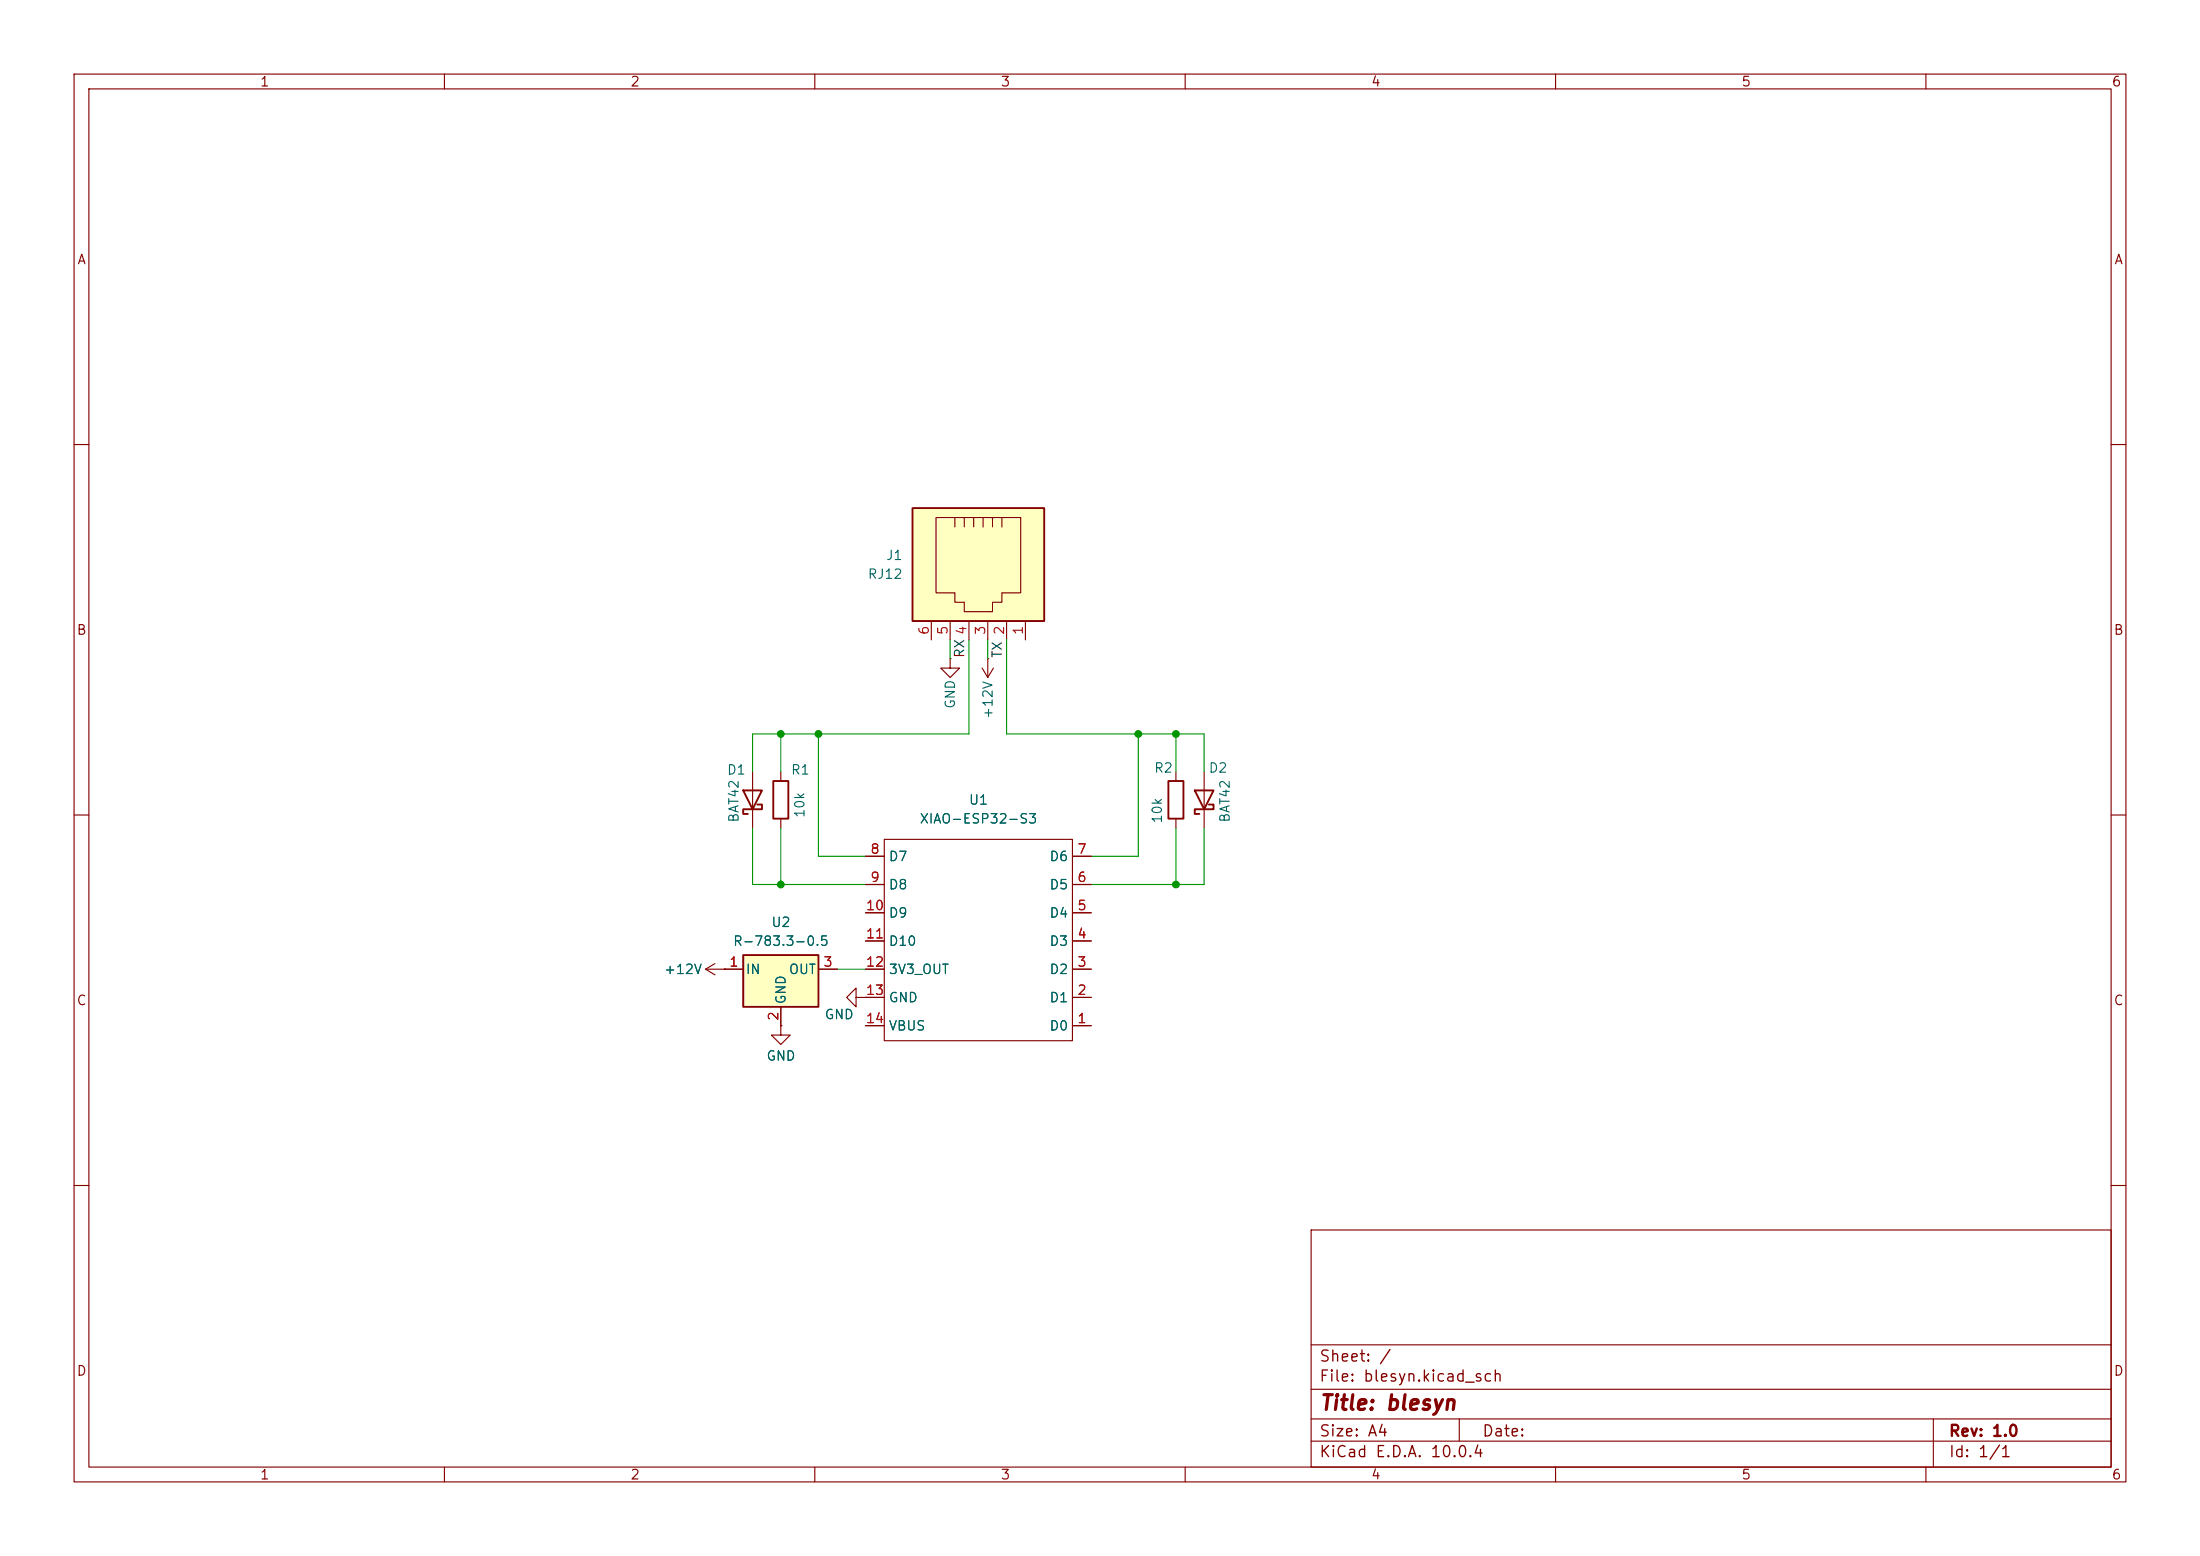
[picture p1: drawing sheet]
(kicad_sch
 (version 20260306)
 (generator "eeschema")
 (generator_version "10.0")
 (paper "A4")
 (title_block
  (title "blesyn")
  (rev "1.0"))
 (lib_symbols
  (symbol "Connector:RJ12"
   (pin_names
    (offset 1.016)) (exclude_from_sim no) (in_bom yes) (on_board yes)
   (in_pos_files yes)
   (duplicate_pin_numbers_are_jumpers no)
   (property "Reference" "J" (at -5.08 11.43 0) (show_name no) (do_not_autoplace no) (effects (font (size 1.27 1.27)) (justify right)))
   (property "Value" "RJ12" (at 2.54 11.43 0) (show_name no) (do_not_autoplace no) (effects (font (size 1.27 1.27)) (justify left)))
   (property "Footprint" "" (at 0 0.635 90) (show_name no) (do_not_autoplace no) (hide yes) (effects (font (size 1.27 1.27))))
   (property "Datasheet" "" (at 0 0.635 90) (show_name no) (do_not_autoplace no) (hide yes) (effects (font (size 1.27 1.27))))
   (property "Description" "RJ connector, 6P6C (6 positions 6 connected)" (at 0 0 0) (show_name no) (do_not_autoplace no) (hide yes) (effects (font (size 1.27 1.27))))
   (symbol "RJ12_0_1"
    (polyline (pts (xy -6.35 3.175) (xy -5.08 3.175) (xy -5.08 3.175)) (stroke (width 0) (type default)) (fill (type none)))
    (polyline (pts (xy -6.35 1.905) (xy -5.08 1.905) (xy -5.08 1.905)) (stroke (width 0) (type default)) (fill (type none)))
    (polyline (pts (xy -6.35 0.635) (xy -5.08 0.635) (xy -5.08 0.635)) (stroke (width 0) (type default)) (fill (type none)))
    (polyline (pts (xy -6.35 -0.635) (xy -5.08 -0.635) (xy -5.08 -0.635)) (stroke (width 0) (type default)) (fill (type none)))
    (polyline (pts (xy -6.35 -1.905) (xy -5.08 -1.905) (xy -5.08 -1.905)) (stroke (width 0) (type default)) (fill (type none)))
    (polyline (pts (xy -6.35 -4.445) (xy -6.35 6.985) (xy 3.81 6.985) (xy 3.81 4.445) (xy 5.08 4.445) (xy 5.08 3.175) (xy 6.35 3.175) (xy 6.35 -0.635) (xy 5.08 -0.635) (xy 5.08 -1.905) (xy 3.81 -1.905) (xy 3.81 -4.445) (xy -6.35 -4.445) (xy -6.35 -4.445)) (stroke (width 0) (type default)) (fill (type none)))
    (polyline (pts (xy -5.08 4.445) (xy -6.35 4.445) (xy -6.35 4.445)) (stroke (width 0) (type default)) (fill (type none)))
    (rectangle (start 7.62 10.16) (end -7.62 -7.62) (stroke (width 0.254) (type default)) (fill (type background))))
   (symbol "RJ12_1_1"
    (pin passive line (at 10.16 -5.08 180) (length 2.54) (name "" (effects (font (size 1.27 1.27)))) (number "1" (effects (font (size 1.27 1.27)))))
    (pin passive line (at 10.16 -2.54 180) (length 2.54) (name "" (effects (font (size 1.27 1.27)))) (number "2" (effects (font (size 1.27 1.27)))))
    (pin passive line (at 10.16 0 180) (length 2.54) (name "" (effects (font (size 1.27 1.27)))) (number "3" (effects (font (size 1.27 1.27)))))
    (pin passive line (at 10.16 2.54 180) (length 2.54) (name "" (effects (font (size 1.27 1.27)))) (number "4" (effects (font (size 1.27 1.27)))))
    (pin passive line (at 10.16 5.08 180) (length 2.54) (name "" (effects (font (size 1.27 1.27)))) (number "5" (effects (font (size 1.27 1.27)))))
    (pin passive line (at 10.16 7.62 180) (length 2.54) (name "" (effects (font (size 1.27 1.27)))) (number "6" (effects (font (size 1.27 1.27))))))
   (embedded_fonts no))
  (symbol "Converter_DCDC:R-783.3-0.5"
   (pin_names
    (offset 0.254)) (exclude_from_sim no) (in_bom yes) (on_board yes)
   (in_pos_files yes)
   (duplicate_pin_numbers_are_jumpers no)
   (property "Reference" "U" (at -3.81 3.175 0) (show_name no) (do_not_autoplace no) (effects (font (size 1.27 1.27))))
   (property "Value" "R-783.3-0.5" (at 0 3.175 0) (show_name no) (do_not_autoplace no) (effects (font (size 1.27 1.27)) (justify left)))
   (property "Footprint" "Converter_DCDC:Converter_DCDC_RECOM_R-78E-0.5_THT" (at 1.27 -6.35 0) (show_name no) (do_not_autoplace no) (hide yes) (effects (font (size 1.27 1.27)
    (italic yes)) (justify left)))
   (property "Datasheet" "https://www.recom-power.com/pdf/Innoline/R-78xx-0.5.pdf" (at 0 0 0) (show_name no) (do_not_autoplace no) (hide yes) (effects (font (size 1.27 1.27))))
   (property "Description" "500mA Step-Down DC/DC-Regulator, 4.75-18V input, 3.3V fixed Output Voltage, LM78xx replacement, -40°C to +85°C, SIP3" (at 0 0 0) (show_name no) (do_not_autoplace no) (hide yes) (effects (font (size 1.27 1.27))))
   (symbol "R-783.3-0.5_0_1"
    (rectangle (start -5.08 1.905) (end 5.08 -5.08) (stroke (width 0.254) (type default)) (fill (type background))))
   (symbol "R-783.3-0.5_1_1"
    (pin power_in line (at -7.62 0 0) (length 2.54) (name "IN" (effects (font (size 1.27 1.27)))) (number "1" (effects (font (size 1.27 1.27)))))
    (pin power_in line (at 0 -7.62 90) (length 2.54) (name "GND" (effects (font (size 1.27 1.27)))) (number "2" (effects (font (size 1.27 1.27)))))
    (pin power_out line (at 7.62 0 180) (length 2.54) (name "OUT" (effects (font (size 1.27 1.27)))) (number "3" (effects (font (size 1.27 1.27))))))
   (embedded_fonts no))
  (symbol "Device:D_Schottky"
   (pin_numbers (hide yes))
   (pin_names
    (offset 1.016) (hide yes)) (exclude_from_sim no) (in_bom yes) (on_board yes)
   (in_pos_files yes)
   (duplicate_pin_numbers_are_jumpers no)
   (property "Reference" "D" (at 0 2.54 0) (show_name no) (do_not_autoplace no) (effects (font (size 1.27 1.27))))
   (property "Value" "D_Schottky" (at 0 -2.54 0) (show_name no) (do_not_autoplace no) (effects (font (size 1.27 1.27))))
   (property "Footprint" "" (at 0 0 0) (show_name no) (do_not_autoplace no) (hide yes) (effects (font (size 1.27 1.27))))
   (property "Datasheet" "" (at 0 0 0) (show_name no) (do_not_autoplace no) (hide yes) (effects (font (size 1.27 1.27))))
   (property "Description" "Schottky diode" (at 0 0 0) (show_name no) (do_not_autoplace no) (hide yes) (effects (font (size 1.27 1.27))))
   (symbol "D_Schottky_0_1"
    (polyline (pts (xy -1.905 0.635) (xy -1.905 1.27) (xy -1.27 1.27) (xy -1.27 -1.27) (xy -0.635 -1.27) (xy -0.635 -0.635)) (stroke (width 0.254) (type default)) (fill (type none)))
    (polyline (pts (xy 1.27 1.27) (xy 1.27 -1.27) (xy -1.27 0) (xy 1.27 1.27)) (stroke (width 0.254) (type default)) (fill (type none)))
    (polyline (pts (xy 1.27 0) (xy -1.27 0)) (stroke (width 0) (type default)) (fill (type none))))
   (symbol "D_Schottky_1_1"
    (pin passive line (at -3.81 0 0) (length 2.54) (name "K" (effects (font (size 1.27 1.27)))) (number "1" (effects (font (size 1.27 1.27)))))
    (pin passive line (at 3.81 0 180) (length 2.54) (name "A" (effects (font (size 1.27 1.27)))) (number "2" (effects (font (size 1.27 1.27))))))
   (embedded_fonts no))
  (symbol "Device:R"
   (pin_numbers (hide yes))
   (pin_names
    (offset 0)) (exclude_from_sim no) (in_bom yes) (on_board yes)
   (in_pos_files yes)
   (duplicate_pin_numbers_are_jumpers no)
   (property "Reference" "R" (at 2.032 0 90) (show_name no) (do_not_autoplace no) (effects (font (size 1.27 1.27))))
   (property "Value" "R" (at 0 0 90) (show_name no) (do_not_autoplace no) (effects (font (size 1.27 1.27))))
   (property "Footprint" "" (at -1.778 0 90) (show_name no) (do_not_autoplace no) (hide yes) (effects (font (size 1.27 1.27))))
   (property "Datasheet" "" (at 0 0 0) (show_name no) (do_not_autoplace no) (hide yes) (effects (font (size 1.27 1.27))))
   (property "Description" "Resistor" (at 0 0 0) (show_name no) (do_not_autoplace no) (hide yes) (effects (font (size 1.27 1.27))))
   (symbol "R_0_1"
    (rectangle (start -1.016 -2.54) (end 1.016 2.54) (stroke (width 0.254) (type default)) (fill (type none))))
   (symbol "R_1_1"
    (pin passive line (at 0 3.81 270) (length 1.27) (name "" (effects (font (size 1.27 1.27)))) (number "1" (effects (font (size 1.27 1.27)))))
    (pin passive line (at 0 -3.81 90) (length 1.27) (name "" (effects (font (size 1.27 1.27)))) (number "2" (effects (font (size 1.27 1.27))))))
   (embedded_fonts no))
  (symbol "power:+12V"
   (power global)
   (pin_numbers (hide yes))
   (pin_names
    (offset 0) (hide yes)) (exclude_from_sim no) (in_bom yes) (on_board yes)
   (in_pos_files yes)
   (duplicate_pin_numbers_are_jumpers no)
   (property "Reference" "#PWR" (at 0 -3.81 0) (show_name no) (do_not_autoplace no) (hide yes) (effects (font (size 1.27 1.27))))
   (property "Value" "+12V" (at 0 3.556 0) (show_name no) (do_not_autoplace no) (effects (font (size 1.27 1.27))))
   (property "Footprint" "" (at 0 0 0) (show_name no) (do_not_autoplace no) (hide yes) (effects (font (size 1.27 1.27))))
   (property "Datasheet" "" (at 0 0 0) (show_name no) (do_not_autoplace no) (hide yes) (effects (font (size 1.27 1.27))))
   (property "Description" "Power symbol creates a global label with name \"+12V\"" (at 0 0 0) (show_name no) (do_not_autoplace no) (hide yes) (effects (font (size 1.27 1.27))))
   (symbol "+12V_0_1"
    (polyline (pts (xy -0.762 1.27) (xy 0 2.54)) (stroke (width 0) (type default)) (fill (type none)))
    (polyline (pts (xy 0 2.54) (xy 0.762 1.27)) (stroke (width 0) (type default)) (fill (type none)))
    (polyline (pts (xy 0 0) (xy 0 2.54)) (stroke (width 0) (type default)) (fill (type none))))
   (symbol "+12V_1_1"
    (pin power_in line (at 0 0 90) (length 0) (name "" (effects (font (size 1.27 1.27)))) (number "1" (effects (font (size 1.27 1.27))))))
   (embedded_fonts no))
  (symbol "power:GND"
   (power global)
   (pin_numbers (hide yes))
   (pin_names
    (offset 0) (hide yes)) (exclude_from_sim no) (in_bom yes) (on_board yes)
   (in_pos_files yes)
   (duplicate_pin_numbers_are_jumpers no)
   (property "Reference" "#PWR" (at 0 -6.35 0) (show_name no) (do_not_autoplace no) (hide yes) (effects (font (size 1.27 1.27))))
   (property "Value" "GND" (at 0 -3.81 0) (show_name no) (do_not_autoplace no) (effects (font (size 1.27 1.27))))
   (property "Footprint" "" (at 0 0 0) (show_name no) (do_not_autoplace no) (hide yes) (effects (font (size 1.27 1.27))))
   (property "Datasheet" "" (at 0 0 0) (show_name no) (do_not_autoplace no) (hide yes) (effects (font (size 1.27 1.27))))
   (property "Description" "Power symbol creates a global label with name \"GND\" , ground" (at 0 0 0) (show_name no) (do_not_autoplace no) (hide yes) (effects (font (size 1.27 1.27))))
   (symbol "GND_0_1"
    (polyline (pts (xy 0 0) (xy 0 -1.27) (xy 1.27 -1.27) (xy 0 -2.54) (xy -1.27 -1.27) (xy 0 -1.27)) (stroke (width 0) (type default)) (fill (type none))))
   (symbol "GND_1_1"
    (pin power_in line (at 0 0 270) (length 0) (name "" (effects (font (size 1.27 1.27)))) (number "1" (effects (font (size 1.27 1.27))))))
   (embedded_fonts no))
  (symbol "xiao:XIAO-Add-On" (exclude_from_sim no) (in_bom yes) (on_board yes)
   (in_pos_files yes)
   (duplicate_pin_numbers_are_jumpers no)
   (property "Reference" "U" (at -9.398 8.89 0) (show_name no) (do_not_autoplace no) (effects (font (size 1.27 1.27))))
   (property "Value" "XIAO-Add-On" (at -3.302 6.858 0) (show_name no) (do_not_autoplace no) (effects (font (size 1.27 1.27))))
   (property "Footprint" "Seeed_Studio_XIAO_Series:XIAO-14P-Add-On" (at 0 0 0) (show_name no) (do_not_autoplace no) (hide yes) (effects (font (size 1.27 1.27))))
   (property "Datasheet" "" (at 0 0 0) (show_name no) (do_not_autoplace no) (hide yes) (effects (font (size 1.27 1.27))))
   (property "Description" "" (at 0 0 0) (show_name no) (do_not_autoplace no) (hide yes) (effects (font (size 1.27 1.27))))
   (symbol "XIAO-Add-On_0_1"
    (rectangle (start -10.16 5.842) (end 15.24 -21.336) (stroke (width 0) (type default)) (fill (type none))))
   (symbol "XIAO-Add-On_1_1"
    (pin passive line (at -12.7 3.81 0) (length 2.54) (name "D0" (effects (font (size 1.27 1.27)))) (number "1" (effects (font (size 1.27 1.27)))))
    (pin passive line (at -12.7 0 0) (length 2.54) (name "D1" (effects (font (size 1.27 1.27)))) (number "2" (effects (font (size 1.27 1.27)))))
    (pin passive line (at -12.7 -3.81 0) (length 2.54) (name "D2" (effects (font (size 1.27 1.27)))) (number "3" (effects (font (size 1.27 1.27)))))
    (pin passive line (at -12.7 -7.62 0) (length 2.54) (name "D3" (effects (font (size 1.27 1.27)))) (number "4" (effects (font (size 1.27 1.27)))))
    (pin passive line (at -12.7 -11.43 0) (length 2.54) (name "D4" (effects (font (size 1.27 1.27)))) (number "5" (effects (font (size 1.27 1.27)))))
    (pin passive line (at -12.7 -15.24 0) (length 2.54) (name "D5" (effects (font (size 1.27 1.27)))) (number "6" (effects (font (size 1.27 1.27)))))
    (pin passive line (at -12.7 -19.05 0) (length 2.54) (name "D6" (effects (font (size 1.27 1.27)))) (number "7" (effects (font (size 1.27 1.27)))))
    (pin passive line (at 17.78 -19.05 180) (length 2.54) (name "D7" (effects (font (size 1.27 1.27)))) (number "8" (effects (font (size 1.27 1.27)))))
    (pin passive line (at 17.78 -15.24 180) (length 2.54) (name "D8" (effects (font (size 1.27 1.27)))) (number "9" (effects (font (size 1.27 1.27)))))
    (pin passive line (at 17.78 -11.43 180) (length 2.54) (name "D9" (effects (font (size 1.27 1.27)))) (number "10" (effects (font (size 1.27 1.27)))))
    (pin passive line (at 17.78 -7.62 180) (length 2.54) (name "D10" (effects (font (size 1.27 1.27)))) (number "11" (effects (font (size 1.27 1.27)))))
    (pin passive line (at 17.78 -3.81 180) (length 2.54) (name "3V3_OUT" (effects (font (size 1.27 1.27)))) (number "12" (effects (font (size 1.27 1.27)))))
    (pin passive line (at 17.78 0 180) (length 2.54) (name "GND" (effects (font (size 1.27 1.27)))) (number "13" (effects (font (size 1.27 1.27)))))
    (pin passive line (at 17.78 3.81 180) (length 2.54) (name "VBUS" (effects (font (size 1.27 1.27)))) (number "14" (effects (font (size 1.27 1.27))))))
   (embedded_fonts no)))
 (junction
  (at 158.75 99.06)
  (diameter 0)
  (color 0 0 0 0))
 (junction
  (at 105.41 119.38)
  (diameter 0)
  (color 0 0 0 0))
 (junction
  (at 105.41 99.06)
  (diameter 0)
  (color 0 0 0 0))
 (junction
  (at 158.75 119.38)
  (diameter 0)
  (color 0 0 0 0))
 (junction
  (at 110.49 99.06)
  (diameter 0)
  (color 0 0 0 0))
 (junction
  (at 153.67 99.06)
  (diameter 0)
  (color 0 0 0 0))
 (wire
  (pts (xy 110.49 99.06) (xy 110.49 115.57))
  (stroke (width 0) (type default)))
 (wire
  (pts (xy 147.32 115.57) (xy 153.67 115.57))
  (stroke (width 0) (type default)))
 (wire
  (pts (xy 158.75 99.06) (xy 158.75 104.14))
  (stroke (width 0) (type default)))
 (wire
  (pts (xy 153.67 99.06) (xy 153.67 115.57))
  (stroke (width 0) (type default)))
 (wire
  (pts (xy 101.6 111.76) (xy 101.6 119.38))
  (stroke (width 0) (type default)))
 (wire
  (pts (xy 101.6 104.14) (xy 101.6 99.06))
  (stroke (width 0) (type default)))
 (wire
  (pts (xy 105.41 99.06) (xy 110.49 99.06))
  (stroke (width 0) (type default)))
 (wire
  (pts (xy 105.41 119.38) (xy 116.84 119.38))
  (stroke (width 0) (type default)))
 (wire
  (pts (xy 153.67 99.06) (xy 158.75 99.06))
  (stroke (width 0) (type default)))
 (wire
  (pts (xy 158.75 99.06) (xy 162.56 99.06))
  (stroke (width 0) (type default)))
 (wire
  (pts (xy 105.41 99.06) (xy 105.41 104.14))
  (stroke (width 0) (type default)))
 (wire
  (pts (xy 113.03 130.81) (xy 116.84 130.81))
  (stroke (width 0) (type default)))
 (wire
  (pts (xy 101.6 99.06) (xy 105.41 99.06))
  (stroke (width 0) (type default)))
 (wire
  (pts (xy 162.56 119.38) (xy 158.75 119.38))
  (stroke (width 0) (type default)))
 (wire
  (pts (xy 130.81 86.36) (xy 130.81 99.06))
  (stroke (width 0) (type default)))
 (wire
  (pts (xy 158.75 119.38) (xy 158.75 111.76))
  (stroke (width 0) (type default)))
 (wire
  (pts (xy 110.49 99.06) (xy 130.81 99.06))
  (stroke (width 0) (type default)))
 (wire
  (pts (xy 133.35 86.36) (xy 133.35 88.9))
  (stroke (width 0) (type default)))
 (wire
  (pts (xy 135.89 99.06) (xy 153.67 99.06))
  (stroke (width 0) (type default)))
 (wire
  (pts (xy 162.56 99.06) (xy 162.56 104.14))
  (stroke (width 0) (type default)))
 (wire
  (pts (xy 135.89 86.36) (xy 135.89 99.06))
  (stroke (width 0) (type default)))
 (wire
  (pts (xy 110.49 115.57) (xy 116.84 115.57))
  (stroke (width 0) (type default)))
 (wire
  (pts (xy 128.27 86.36) (xy 128.27 88.9))
  (stroke (width 0) (type default)))
 (wire
  (pts (xy 147.32 119.38) (xy 158.75 119.38))
  (stroke (width 0) (type default)))
 (wire
  (pts (xy 101.6 119.38) (xy 105.41 119.38))
  (stroke (width 0) (type default)))
 (wire
  (pts (xy 162.56 111.76) (xy 162.56 119.38))
  (stroke (width 0) (type default)))
 (wire
  (pts (xy 105.41 111.76) (xy 105.41 119.38))
  (stroke (width 0) (type default)))
 (label "RX"
  (at 130.81 88.9 90)
  (effects (font (size 1.27 1.27)) (justify left bottom)))
 (label "TX"
  (at 135.89 88.9 90)
  (effects (font (size 1.27 1.27)) (justify left bottom)))
 (symbol
  (lib_id "Connector:RJ12")
  (at 133.35 76.2 90)
  (mirror x)
  (unit 1)
  (body_style 1)
  (exclude_from_sim no)
  (in_bom yes)
  (on_board yes)
  (in_pos_files yes)
  (dnp no)
  (property "Reference" "J1" (at 121.92 74.9299 90) (show_name no) (do_not_autoplace no) (effects (font (size 1.27 1.27)) (justify left)))
  (property "Value" "RJ12" (at 121.92 77.4699 90) (show_name no) (do_not_autoplace no) (effects (font (size 1.27 1.27)) (justify left)))
  (property "Footprint" "Connector_RJ:RJ12_Amphenol_54601-x06_Horizontal" (at 132.715 76.2 90) (hide yes) (show_name no) (do_not_autoplace no) (effects (font (size 1.27 1.27))))
  (property "Datasheet" "" (at 132.715 76.2 90) (hide yes) (show_name no) (do_not_autoplace no) (effects (font (size 1.27 1.27))))
  (property "Description" "RJ connector, 6P6C (6 positions 6 connected)" (at 133.35 76.2 0) (hide yes) (show_name no) (do_not_autoplace no) (effects (font (size 1.27 1.27))))
  (pin "2")
  (pin "3")
  (pin "4")
  (pin "1")
  (pin "5")
  (pin "6"))
 (symbol
  (lib_id "Device:D_Schottky")
  (at 162.56 107.95 90)
  (unit 1)
  (body_style 1)
  (exclude_from_sim no)
  (in_bom yes)
  (on_board yes)
  (in_pos_files yes)
  (dnp no)
  (property "Reference" "D2" (at 163.068 103.632 90) (show_name no) (do_not_autoplace no) (effects (font (size 1.27 1.27)) (justify right)))
  (property "Value" "BAT42" (at 165.354 105.156 0) (show_name no) (do_not_autoplace no) (effects (font (size 1.27 1.27)) (justify right)))
  (property "Footprint" "Diode_THT:D_DO-34_SOD68_P7.62mm_Horizontal" (at 162.56 107.95 0) (hide yes) (show_name no) (do_not_autoplace no) (effects (font (size 1.27 1.27))))
  (property "Datasheet" "" (at 162.56 107.95 0) (hide yes) (show_name no) (do_not_autoplace no) (effects (font (size 1.27 1.27))))
  (property "Description" "Schottky diode" (at 162.56 107.95 0) (hide yes) (show_name no) (do_not_autoplace no) (effects (font (size 1.27 1.27))))
  (pin "1")
  (pin "2"))
 (symbol
  (lib_id "power:GND")
  (at 128.27 88.9 0)
  (unit 1)
  (body_style 1)
  (exclude_from_sim no)
  (in_bom yes)
  (on_board yes)
  (in_pos_files yes)
  (dnp no)
  (property "Reference" "#PWR01" (at 128.27 95.25 0) (hide yes) (show_name no) (do_not_autoplace no) (effects (font (size 1.27 1.27))))
  (property "Value" "GND" (at 128.27 93.726 90) (show_name no) (do_not_autoplace no) (effects (font (size 1.27 1.27))))
  (property "Footprint" "" (at 128.27 88.9 0) (hide yes) (show_name no) (do_not_autoplace no) (effects (font (size 1.27 1.27))))
  (property "Datasheet" "" (at 128.27 88.9 0) (hide yes) (show_name no) (do_not_autoplace no) (effects (font (size 1.27 1.27))))
  (property "Description" "Power symbol creates a global label with name \"GND\" , ground" (at 128.27 88.9 0) (hide yes) (show_name no) (do_not_autoplace no) (effects (font (size 1.27 1.27))))
  (pin "1"))
 (symbol
  (lib_id "power:+12V")
  (at 97.79 130.81 90)
  (unit 1)
  (body_style 1)
  (exclude_from_sim no)
  (in_bom yes)
  (on_board yes)
  (in_pos_files yes)
  (dnp no)
  (property "Reference" "#PWR05" (at 101.6 130.81 0) (hide yes) (show_name no) (do_not_autoplace no) (effects (font (size 1.27 1.27))))
  (property "Value" "+12V" (at 92.202 130.81 90) (show_name no) (do_not_autoplace no) (effects (font (size 1.27 1.27))))
  (property "Footprint" "" (at 97.79 130.81 0) (hide yes) (show_name no) (do_not_autoplace no) (effects (font (size 1.27 1.27))))
  (property "Datasheet" "" (at 97.79 130.81 0) (hide yes) (show_name no) (do_not_autoplace no) (effects (font (size 1.27 1.27))))
  (property "Description" "Power symbol creates a global label with name \"+12V\"" (at 97.79 130.81 0) (hide yes) (show_name no) (do_not_autoplace no) (effects (font (size 1.27 1.27))))
  (pin "1"))
 (symbol
  (lib_id "power:+12V")
  (at 133.35 88.9 180)
  (unit 1)
  (body_style 1)
  (exclude_from_sim no)
  (in_bom yes)
  (on_board yes)
  (in_pos_files yes)
  (dnp no)
  (property "Reference" "#PWR02" (at 133.35 85.09 0) (hide yes) (show_name no) (do_not_autoplace no) (effects (font (size 1.27 1.27))))
  (property "Value" "+12V" (at 133.35 94.488 90) (show_name no) (do_not_autoplace no) (effects (font (size 1.27 1.27))))
  (property "Footprint" "" (at 133.35 88.9 0) (hide yes) (show_name no) (do_not_autoplace no) (effects (font (size 1.27 1.27))))
  (property "Datasheet" "" (at 133.35 88.9 0) (hide yes) (show_name no) (do_not_autoplace no) (effects (font (size 1.27 1.27))))
  (property "Description" "Power symbol creates a global label with name \"+12V\"" (at 133.35 88.9 0) (hide yes) (show_name no) (do_not_autoplace no) (effects (font (size 1.27 1.27))))
  (pin "1"))
 (symbol
  (lib_id "Converter_DCDC:R-783.3-0.5")
  (at 105.41 130.81 0)
  (unit 1)
  (body_style 1)
  (exclude_from_sim no)
  (in_bom yes)
  (on_board yes)
  (in_pos_files yes)
  (dnp no)
  (fields_autoplaced yes)
  (property "Reference" "U2" (at 105.41 124.46 0) (show_name no) (do_not_autoplace no) (effects (font (size 1.27 1.27))))
  (property "Value" "R-783.3-0.5" (at 105.41 127 0) (show_name no) (do_not_autoplace no) (effects (font (size 1.27 1.27))))
  (property "Footprint" "Converter_DCDC:Converter_DCDC_RECOM_R-78E-0.5_THT" (at 106.68 137.16 0) (hide yes) (show_name no) (do_not_autoplace no) (effects (font (size 1.27 1.27)
    (italic yes)) (justify left)))
  (property "Datasheet" "https://www.recom-power.com/pdf/Innoline/R-78xx-0.5.pdf" (at 105.41 130.81 0) (hide yes) (show_name no) (do_not_autoplace no) (effects (font (size 1.27 1.27))))
  (property "Description" "500mA Step-Down DC/DC-Regulator, 4.75-18V input, 3.3V fixed Output Voltage, LM78xx replacement, -40°C to +85°C, SIP3" (at 105.41 130.81 0) (hide yes) (show_name no) (do_not_autoplace no) (effects (font (size 1.27 1.27))))
  (pin "2")
  (pin "1")
  (pin "3"))
 (symbol
  (lib_id "xiao:XIAO-Add-On")
  (at 134.62 134.62 180)
  (unit 1)
  (body_style 1)
  (exclude_from_sim no)
  (in_bom yes)
  (on_board yes)
  (in_pos_files yes)
  (dnp no)
  (fields_autoplaced yes)
  (property "Reference" "U1" (at 132.08 107.95 0) (show_name no) (do_not_autoplace no) (effects (font (size 1.27 1.27))))
  (property "Value" "XIAO-ESP32-S3" (at 132.08 110.49 0) (show_name no) (do_not_autoplace no) (effects (font (size 1.27 1.27))))
  (property "Footprint" "xiao:XIAO-ESP32-S3-DIP" (at 134.62 134.62 0) (hide yes) (show_name no) (do_not_autoplace no) (effects (font (size 1.27 1.27))))
  (property "Datasheet" "" (at 134.62 134.62 0) (hide yes) (show_name no) (do_not_autoplace no) (effects (font (size 1.27 1.27))))
  (property "Description" "" (at 134.62 134.62 0) (hide yes) (show_name no) (do_not_autoplace no) (effects (font (size 1.27 1.27))))
  (pin "11")
  (pin "13")
  (pin "10")
  (pin "14")
  (pin "12")
  (pin "8")
  (pin "9")
  (pin "3")
  (pin "2")
  (pin "1")
  (pin "6")
  (pin "5")
  (pin "4")
  (pin "7"))
 (symbol
  (lib_id "Device:D_Schottky")
  (at 101.6 107.95 90)
  (unit 1)
  (body_style 1)
  (exclude_from_sim no)
  (in_bom yes)
  (on_board yes)
  (in_pos_files yes)
  (dnp no)
  (property "Reference" "D1" (at 98.044 103.886 90) (show_name no) (do_not_autoplace no) (effects (font (size 1.27 1.27)) (justify right)))
  (property "Value" "BAT42" (at 99.06 105.156 0) (show_name no) (do_not_autoplace no) (effects (font (size 1.27 1.27)) (justify right)))
  (property "Footprint" "Diode_THT:D_DO-34_SOD68_P7.62mm_Horizontal" (at 101.6 107.95 0) (hide yes) (show_name no) (do_not_autoplace no) (effects (font (size 1.27 1.27))))
  (property "Datasheet" "" (at 101.6 107.95 0) (hide yes) (show_name no) (do_not_autoplace no) (effects (font (size 1.27 1.27))))
  (property "Description" "Schottky diode" (at 101.6 107.95 0) (hide yes) (show_name no) (do_not_autoplace no) (effects (font (size 1.27 1.27))))
  (pin "2")
  (pin "1"))
 (symbol
  (lib_id "power:GND")
  (at 116.84 134.62 270)
  (unit 1)
  (body_style 1)
  (exclude_from_sim no)
  (in_bom yes)
  (on_board yes)
  (in_pos_files yes)
  (dnp no)
  (property "Reference" "#PWR04" (at 110.49 134.62 0) (hide yes) (show_name no) (do_not_autoplace no) (effects (font (size 1.27 1.27))))
  (property "Value" "GND" (at 115.316 136.906 90) (show_name no) (do_not_autoplace no) (effects (font (size 1.27 1.27)) (justify right)))
  (property "Footprint" "" (at 116.84 134.62 0) (hide yes) (show_name no) (do_not_autoplace no) (effects (font (size 1.27 1.27))))
  (property "Datasheet" "" (at 116.84 134.62 0) (hide yes) (show_name no) (do_not_autoplace no) (effects (font (size 1.27 1.27))))
  (property "Description" "Power symbol creates a global label with name \"GND\" , ground" (at 116.84 134.62 0) (hide yes) (show_name no) (do_not_autoplace no) (effects (font (size 1.27 1.27))))
  (pin "1"))
 (symbol
  (lib_id "power:GND")
  (at 105.41 138.43 0)
  (unit 1)
  (body_style 1)
  (exclude_from_sim no)
  (in_bom yes)
  (on_board yes)
  (in_pos_files yes)
  (dnp no)
  (property "Reference" "#PWR03" (at 105.41 144.78 0) (hide yes) (show_name no) (do_not_autoplace no) (effects (font (size 1.27 1.27))))
  (property "Value" "GND" (at 105.41 142.494 0) (show_name no) (do_not_autoplace no) (effects (font (size 1.27 1.27))))
  (property "Footprint" "" (at 105.41 138.43 0) (hide yes) (show_name no) (do_not_autoplace no) (effects (font (size 1.27 1.27))))
  (property "Datasheet" "" (at 105.41 138.43 0) (hide yes) (show_name no) (do_not_autoplace no) (effects (font (size 1.27 1.27))))
  (property "Description" "Power symbol creates a global label with name \"GND\" , ground" (at 105.41 138.43 0) (hide yes) (show_name no) (do_not_autoplace no) (effects (font (size 1.27 1.27))))
  (pin "1"))
 (symbol
  (lib_id "Device:R")
  (at 105.41 107.95 0)
  (unit 1)
  (body_style 1)
  (exclude_from_sim no)
  (in_bom yes)
  (on_board yes)
  (in_pos_files yes)
  (dnp no)
  (property "Reference" "R1" (at 106.68 103.886 0) (show_name no) (do_not_autoplace no) (effects (font (size 1.27 1.27)) (justify left)))
  (property "Value" "10k" (at 107.95 110.49 90) (show_name no) (do_not_autoplace no) (effects (font (size 1.27 1.27)) (justify left)))
  (property "Footprint" "Resistor_THT:R_Axial_DIN0207_L6.3mm_D2.5mm_P10.16mm_Horizontal" (at 103.632 107.95 90) (hide yes) (show_name no) (do_not_autoplace no) (effects (font (size 1.27 1.27))))
  (property "Datasheet" "" (at 105.41 107.95 0) (hide yes) (show_name no) (do_not_autoplace no) (effects (font (size 1.27 1.27))))
  (property "Description" "Resistor" (at 105.41 107.95 0) (hide yes) (show_name no) (do_not_autoplace no) (effects (font (size 1.27 1.27))))
  (pin "1")
  (pin "2"))
 (symbol
  (lib_id "Device:R")
  (at 158.75 107.95 0)
  (unit 1)
  (body_style 1)
  (exclude_from_sim no)
  (in_bom yes)
  (on_board yes)
  (in_pos_files yes)
  (dnp no)
  (property "Reference" "R2" (at 155.702 103.632 0) (show_name no) (do_not_autoplace no) (effects (font (size 1.27 1.27)) (justify left)))
  (property "Value" "10k" (at 156.21 111.252 90) (show_name no) (do_not_autoplace no) (effects (font (size 1.27 1.27)) (justify left)))
  (property "Footprint" "Resistor_THT:R_Axial_DIN0207_L6.3mm_D2.5mm_P10.16mm_Horizontal" (at 156.972 107.95 90) (hide yes) (show_name no) (do_not_autoplace no) (effects (font (size 1.27 1.27))))
  (property "Datasheet" "" (at 158.75 107.95 0) (hide yes) (show_name no) (do_not_autoplace no) (effects (font (size 1.27 1.27))))
  (property "Description" "Resistor" (at 158.75 107.95 0) (hide yes) (show_name no) (do_not_autoplace no) (effects (font (size 1.27 1.27))))
  (pin "2")
  (pin "1"))
 (sheet_instances
  (path ""
   (page "1")))
 (embedded_fonts no))
